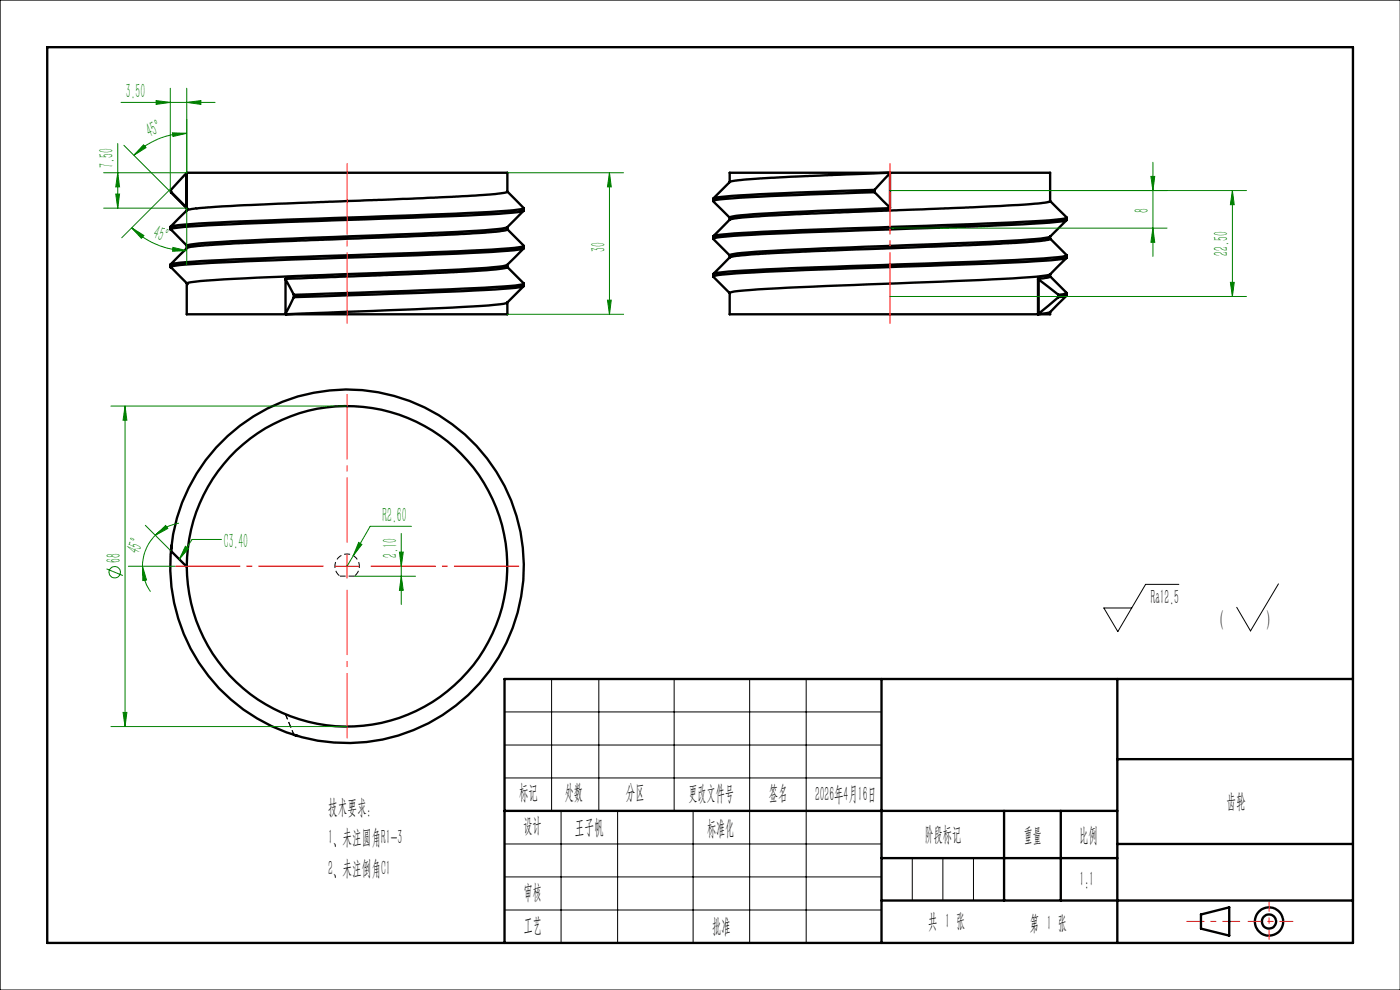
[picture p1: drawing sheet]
<svg xmlns="http://www.w3.org/2000/svg" width="297mm" height="210mm" viewBox="0 0 297 210" stroke-linecap="round" stroke-linejoin="round" font-family="sans-serif">
<g fill="none" stroke="#000" stroke-width=".5">
<path d="M10 10h277v190h-277zM39.5 36.8l-3.2 3.5v.5M39.5 36.8v7.3M39.6 36.6h68v4.1a93 93 0 0 1-14.5 1.2l-41.3 1.6-10.1 .7-2 .3-3.5 3.6a51.9 51.9 0 0 1 10.3-.9l14.3-.6a1475.3 1475.3 0 0 0 48-2l2.3-.4v.5M39.6 36.6l-.1 .2M39.6 36.6v7.6M154.8 38.6l-3.5 3.5M188.8 36.6l-27 1.2-5.3 .4-1.7 .4M188.8 36.6v.2M188.8 36.8l-3.3 3.5M188.8 36.6h34v6M188.8 36.6h-34v2"/>
<path d="M188.8 36.8v7.3M36.1 56.2v.4M36.1 48.1v.5M36.3 40.8l3.5 3.5M36.3 40.8l3.2 3.3M39.5 44.1l.1 .1M39.6 44.2v.4M39.6 52.2v.4M60.6 59.3l1.7 3.2M60.6 59.3v7.3M107.6 48.2a37.9 37.9 0 0 1-8.5 .9l-18.6 .8a801.4 801.4 0 0 0-39.4 1.9l-1.2 .2-.2 .2M107.6 56.2a29 29 0 0 1-8 .8l-18.3 .9a865.9 865.9 0 0 0-39.9 1.9 2.55 2.55 0 0 0-1.7 .3"/>
<path d="M107.6 56.6v.1a68.1 68.1 0 0 1-11.5 1l-35.5 1.6M107.6 56.6v-.4l3.5-3.5a125.7 125.7 0 0 1-16.4 1.2l-12.6 .5a1248.3 1248.3 0 0 0-44 1.8l-1.6 .3-.3 .1v.1l3.6 3.6M107.6 48.6l-.5 .3-1.7 .2-8.3 .6-39.9 1.6-15.2 .9-1.5 .1-.8 .3-3.5 3.5a65.1 65.1 0 0 1 10.9-.9l14.6-.6a1343.6 1343.6 0 0 0 47.4-2l2-.4v.5M107.6 40.6l3.5 3.5M107.6 48.6l3.5 3.5M107.6 56.6l3.5 3.5M107.6 48.2v.4M111.1 44.7a40 40 0 0 1-9.4 .9l-20.5 .8a1025.8 1025.8 0 0 0-43.4 1.9l-1.7 .3 3.7 3.7M111.1 44.7l-3.5 3.5M151.3 50.7l3.5 3.5M151.3 58.7l3.5 3.5M151.3 42.7l3.5 3.5"/>
<path d="M151.3 58.2v.5M151.3 50.2v.5M151.3 58.7a3.3 3.3 0 0 1 2-.5 1610.3 1610.3 0 0 1 53.7-2.2l5.8-.2a91.6 91.6 0 0 0 13.4-1.1l-3.4 3.5-.1 .6-2.5 .4M151.3 50.7v-.1a58.5 58.5 0 0 1 10.5-.9l17.7-.7a1231 1231 0 0 0 44.5-1.9l2.3-.4-3.5 3.5-.1 .5-2 .4-13.8 .9-42.2 1.6-7.6 .6-2.3 .4M154.8 54.6l-3.5 3.5M154.8 46.2v.4M185.5 40.8l-21.9 .8a100.7 100.7 0 0 0-12.1 .9l-.2 .1v-.5M185.5 40.8l3.3 3.3M185.5 40.3l-21.9 .8a82.5 82.5 0 0 0-12.1 .9l-.2 .1M185.5 40.3v.5M188.8 44.1l-20.4 .9a104.1 104.1 0 0 0-13.5 1l-.1 .2M220.2 59.2l.1 .1"/>
<path d="M220.2 59.2v7.5M220.3 59.3l4.2 3.2M220.3 59.3v7.3M222.7 50.2v.1a119.2 119.2 0 0 1-15.4 1.1l-8.4 .4a1013.8 1013.8 0 0 0-42.5 2l-1.6 .3v.5M222.7 58.2l-.2 .1a240.4 240.4 0 0 1-22.9 1.5 1105.5 1105.5 0 0 0-43 1.9 2.76 2.76 0 0 0-1.8 .5v4.5h65.4M222.8 42.6l3.5 3.5M222.8 50.6l3.5 3.5M222.8 58.6l3.5 3.5M222.8 42.6l-.5 .3a44.9 44.9 0 0 1-8.7 .7l-50.8 2.1-5.4 .4-2.6 .5M226.2 54.1a2.82 2.82 0 0 1-1.9 .5 1581.7 1581.7 0 0 1-53.6 2.2l-5.7 .2a95.8 95.8 0 0 0-13.7 1.1M226.3 46.2a38.9 38.9 0 0 1-9.3 .9l-17.1 .7a1324 1324 0 0 0-46.9 2l-1.7 .3 3.5-3.5M226.3 46.2v.5"/>
<path d="M226.3 54.1v.6M39.6 60.1v6.6h21M60.6 66.6v.1M62.3 63a1225.4 1225.4 0 0 0 47.1-1.9l1.7-.4-3.5 3.5M62.3 63l-1.7 3.6M62.3 62.5v.5M107.6 64.2a45.6 45.6 0 0 1-9.5 .9l-37.5 1.6M107.6 64.2v2.5h-47M111.1 60.7v-.6a2.37 2.37 0 0 1-1.7 .5 1221.5 1221.5 0 0 1-47.1 1.9M220.3 66.6l-.1 .1M222.7 66.2l-2.5 .5M224.5 63l1.8-.3-3.5 3.5v.5h-2.6"/>
<path d="M224.5 62.5l1.8-.3v.5M224.5 63l-4.2 3.6M224.5 62.5v.5M36.4 115.6a37.5 37.5 0 0 0 44.7 41.2 37.5 37.5 0 0 0 25.2-55.3 37.5 37.5 0 0 0-60.4-6.6 37.6 37.6 0 0 0-9.6 22l3.3 3.2M62.3 155.9l.9 .2M187 144v56M237 144v56M287 144h-180v56M107 172h130M213 172v19M225 172v19M237 161h50"/>
<path d="M237 179h50M187 191h100M187 182h50M254.8 194l6-1.5v6l-6-1.5z"/>
<circle cx="73.6" cy="120.1" r="34"/>
<circle cx="269.2" cy="195.5" r="1.51"/>
<circle cx="269.2" cy="195.5" r="3"/>
</g>
<path d="M60.6 151.6v-.1M60.6 151.5v.1" fill="none" stroke="#000" stroke-width=".21" stroke-dasharray="1.3 .6" stroke-linecap="butt"/>
<path d="M60.6 151.6l1.8 4.3M62.4 155.9l-1.8-4.3" fill="none" stroke="#000" stroke-width=".21" stroke-dasharray="1.3 .6" stroke-dashoffset=".2" stroke-linecap="butt"/>
<path d="M61.3 151.8l-.7-.3" fill="none" stroke="#000" stroke-width=".21" stroke-dasharray="1.3 .6" stroke-dashoffset=".4" stroke-linecap="butt"/>
<path d="M75.2 122.2h-3.1" fill="none" stroke="#000" stroke-width=".21" stroke-dasharray="1.3 .6" stroke-dashoffset=".1" stroke-linecap="butt"/>
<path d="M72.1 122.2a2.6 2.6 0 0 1-.4-3.8 2.6 2.6 0 0 1 3.9 0 2.6 2.6 0 0 1-.4 3.8" fill="none" stroke="#000" stroke-width=".21" stroke-dasharray="1.3 .6" stroke-dashoffset="-.2" stroke-linecap="butt"/>
<g fill="none" stroke="#008000" stroke-width=".21">
<path d="M36.1 18.7v21.4l-10.3 10.3M39.6 18.7v17.9h-17.6M25 36.6l.4 3h-.8zM25 30.4v13.8M25.7 21.7h19.9M26.3 30.8l9.8 9.9M30.4 30.7l.6 .6-2.6 1.6zM33.1 21.3l3 .4-3 .4zM36.6 28.2l3 .1-2.9 .7zM39.6 21.7l3-.4v.8zM39.6 28.3a15.7 15.7 0 0 0-11.2 4.6M107.6 36.6h24.7"/>
<path d="M129.3 36.6l.4 3h-.8zM129.3 36.6v30.1M244.2 37.4h.8l-.4 3zM244.6 34.4v20M22 44.2h17.6v12M24.6 41.2h.8l-.4 3zM27.9 48.3l2.6 1.6-.5 .6zM27.9 48.3a16.7 16.7 0 0 0 11.7 4.9M36.7 52.5l2.9 .7-3 .1zM188.8 40.4h75.6M188.8 48.4h58.8M244.6 48.4l.4 3h-.8z"/>
<path d="M261 59.9h.8l-.4 3zM261.4 40.4l.4 3h-.8zM261.4 40.4v22.5M107.6 66.7h24.7M128.9 63.7h.8l-.4 3zM188.8 62.9h75.6M23.5 86.1h50.1M26.5 86.1l.4 3h-.8zM26.5 86.1v68M30.8 111.4l5.5 5.5M32.9 113.6l2.2-2.1 .5 .6zM32.9 113.6a9.4 9.4 0 0 0-2.7 6.5"/>
<path d="M38 111h-.5a9.2 9.2 0 0 0-4.6 2.6M39.3 115.9l.7 .4-2 2.3zM47 114.4h-6.3l-2.7 4.2M74.9 117.9l-1.3 2.2M76.1 115.1l.7 .4-1.9 2.4zM84.7 117.1h.8l-.4 3zM85.1 113.2v15M87.3 111.6h-8.8l-3.6 6.3M22.6 120.7l3.5 1.4M27.2 120.1h9.9M30.2 120.1l.9 2.9-.8 .1zM30.2 120.1a9.2 9.2 0 0 0 1.7 5.4"/>
<path d="M75.1 122.2h13.1M85.1 122.2l.4 3h-.8zM23.5 154.1h50.1M26.1 151.1h.8l-.4 3z"/>
<circle cx="24.3" cy="121.4" r="1.21"/>
</g>
<path d="M73.6 115.1v-31.5M68.6 120.1h-31.5M73.6 125.1v31.5M78.6 120.1h31.5" fill="none" stroke="#f00" stroke-width=".21" stroke-dasharray="30.5 1.3 1.3 1.3" stroke-dashoffset="16.6" stroke-linecap="butt"/>
<path d="M73.6 34.6v34M188.8 34.6v34" fill="none" stroke="#f00" stroke-width=".21" stroke-dasharray="30.5 1.3 1.3 1.3" stroke-dashoffset="15.4" stroke-linecap="butt"/>
<path d="M251.7 195.5h11.4" fill="none" stroke="#f00" stroke-width=".21" stroke-dasharray="6.3 1.3 1.3 1.3" stroke-dashoffset="2.6" stroke-linecap="butt"/>
<path d="M264.7 195.5h9.6" fill="none" stroke="#f00" stroke-width=".21" stroke-dasharray="6.3 1.3 1.3 1.3" stroke-dashoffset="3.4" stroke-linecap="butt"/>
<path d="M269.2 191.2v8.1" fill="none" stroke="#f00" stroke-width=".21" stroke-dasharray="6.3 1.3 1.3 1.3" stroke-dashoffset="4.2" stroke-linecap="butt"/>
<g fill="none" stroke="#000" stroke-width=".21">
<path d="M0 0h297v210h-297zM250.1 124h-7.1l-5.9 10-2.9-5h5.9M271.2 123.9l-5.9 9.9-2.9-5M107 151h80M107 158h80M117 144v28M127 144v28M143 144v28M159 144v56M171 144v56M107 165h80M107 179h80"/>
<path d="M119 172v28M131 172v28M147 172v28M107 186h80M107 193h80M193.5 182v9M200 182v9M206.5 182v9"/>
</g>
<path d="M73.6 117.6v5M71.1 120.1h5" fill="none" stroke="#f00" stroke-width=".21"/>
<g fill="#008000">
<path d="M39.6 21.7l3-.4v.8zM33.1 21.3l3 .4-3 .4z"/>
<path d="M76.1 115.1l-1.2 2.8 1.9-2.4zM39.3 115.9l.7 .4-2 2.3z"/>
<path d="M36.6 28.2l3 .1-2.9 .7zM30.4 30.7l.6 .6-2.6 1.6z"/>
<path d="M32.9 113.6l2.2-2.1 .5 .6zM30.2 120.1l.9 2.9-.8 .1z"/>
<path d="M128.9 63.7h.8l-.4 3zM129.3 36.6l.4 3h-.8zM26.1 151.1h.8l-.4 3zM26.5 86.1l.4 3h-.8z"/>
<path d="M25 36.6l.4 3h-.8zM24.6 41.2h.8l-.4 3zM84.7 117.1h.8l-.4 3zM85.1 122.2l.4 3h-.8zM244.2 37.4h.8l-.4 3zM244.6 48.4l.4 3h-.8zM261.4 40.4l.4 3h-.8zM261 59.9h.8l-.4 3z"/>
<path d="M27.9 48.3l2.6 1.6-.5 .6zM36.7 52.5l2.9 .7-3 .1z"/>
</g>
<g font-size="4.4" fill="#008000">
<text x="26.7" y="20.8">3.50</text>
<text x="31.7" y="29.3" transform="rotate(-21 31.7 29.3)">45°</text>
<text x="24.1" y="35.5" transform="rotate(-90 24.1 35.5)">7.50</text>
<text x="243.7" y="45.2" transform="rotate(-90 243.7 45.2)">8</text>
<text x="32.3" y="50.6" transform="rotate(20 32.3 50.6)">45°</text>
<text x="128.4" y="53.4" transform="rotate(-90 128.4 53.4)">30</text>
<text x="260.6" y="54.2" transform="rotate(-90 260.6 54.2)">22.50</text>
<text x="81.1" y="110.8">R2.60</text>
<text x="25.7" y="119.4" transform="rotate(-90 25.7 119.4)">68</text>
<text x="29.4" y="117.7" transform="rotate(-65 29.4 117.7)">45°</text>
<text x="47.5" y="116.2">C3.40</text>
<text x="84.3" y="118.3" transform="rotate(-90 84.3 118.3)">2.10</text>
</g>
<g font-size="4.4">
<text x="244.2" y="128.1">Ra12.5</text>
<text x="258.9" y="132.7">(</text>
<text x="268.7" y="132.7">)</text>
<text x="69.6" y="172.6">技术要求：</text>
<text x="110.1" y="169.5">标记</text>
<text x="119.8" y="169.5">处数</text>
<text x="132.8" y="169.5">分区</text>
<text x="146.1" y="169.8">更改文件号</text>
<text x="163.1" y="169.8">签名</text>
<text x="172.9" y="170">2026年4月16日</text>
<text x="260.2" y="171.4">齿轮</text>
<text x="69.6" y="179.1">1、未注圆角R1-3</text>
<text x="111" y="176.6">设计</text>
<text x="122" y="176.9">王子帆</text>
<text x="150" y="177.1">标准化</text>
<text x="196.2" y="178.4">阶段标记</text>
<text x="217.2" y="178.7">重量</text>
<text x="228.9" y="178.7">比例</text>
<text x="69.6" y="185.6">2、未注倒角C1</text>
<text x="111.1" y="190.8">审核</text>
<text x="229" y="187.9">1:1</text>
<text x="111.1" y="197.7">工艺</text>
<text x="151.1" y="197.9">批准</text>
<text x="196.9" y="196.9">共 1 张</text>
<text x="218.5" y="197.3">第 1 张</text>
</g>
</svg>
